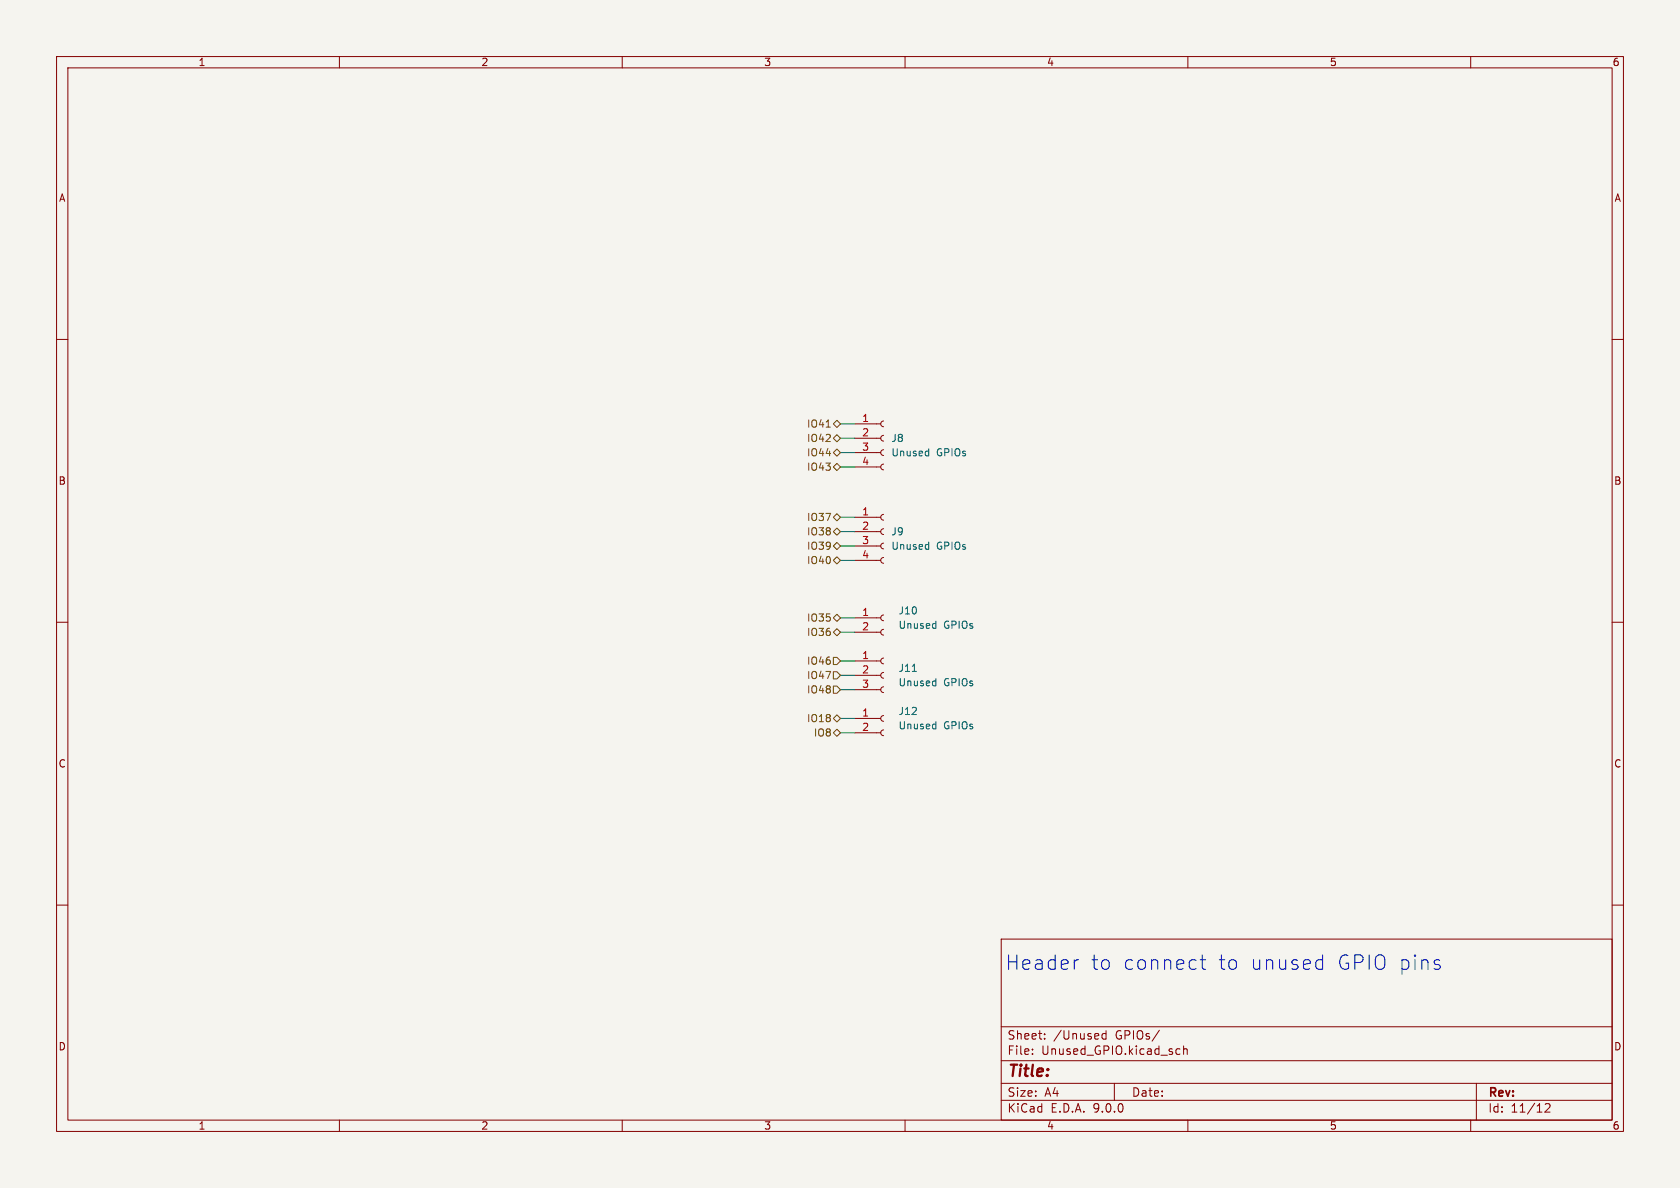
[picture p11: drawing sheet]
(kicad_sch
 (version 20250114)
 (generator "eeschema")
 (generator_version "9.0")
 (paper "A4")
 (lib_symbols
  (symbol "Connector:Conn_01x02_Socket"
   (pin_names
    (offset 1.016) (hide yes)) (exclude_from_sim no) (in_bom yes) (on_board yes)
   (property "Reference" "J" (at 0 2.54 0) (effects (font (size 1.27 1.27))))
   (property "Value" "Conn_01x02_Socket" (at 0 -5.08 0) (effects (font (size 1.27 1.27))))
   (property "Footprint" "" (at 0 0 0) (effects (font (size 1.27 1.27)) (hide yes)))
   (property "Datasheet" "~" (at 0 0 0) (effects (font (size 1.27 1.27)) (hide yes)))
   (property "Description" "Generic connector, single row, 01x02, script generated" (at 0 0 0) (effects (font (size 1.27 1.27)) (hide yes)))
   (property "ki_locked" "" (at 0 0 0) (effects (font (size 1.27 1.27))))
   (symbol "Conn_01x02_Socket_1_1"
    (polyline (pts (xy -1.27 0) (xy -0.508 0)) (stroke (width 0.1524) (type default)) (fill (type none)))
    (polyline (pts (xy -1.27 -2.54) (xy -0.508 -2.54)) (stroke (width 0.1524) (type default)) (fill (type none)))
    (arc (start 0 -0.508) (mid -0.5058 0) (end 0 0.508) (stroke (width 0.1524) (type default)) (fill (type none)))
    (arc (start 0 -3.048) (mid -0.5058 -2.54) (end 0 -2.032) (stroke (width 0.1524) (type default)) (fill (type none)))
    (pin passive line (at -5.08 0 0) (length 3.81) (name "Pin_1" (effects (font (size 1.27 1.27)))) (number "1" (effects (font (size 1.27 1.27)))))
    (pin passive line (at -5.08 -2.54 0) (length 3.81) (name "Pin_2" (effects (font (size 1.27 1.27)))) (number "2" (effects (font (size 1.27 1.27))))))
   (embedded_fonts no))
  (symbol "Connector:Conn_01x03_Socket"
   (pin_names
    (offset 1.016) (hide yes)) (exclude_from_sim no) (in_bom yes) (on_board yes)
   (property "Reference" "J" (at 0 5.08 0) (effects (font (size 1.27 1.27))))
   (property "Value" "Conn_01x03_Socket" (at 0 -5.08 0) (effects (font (size 1.27 1.27))))
   (property "Footprint" "" (at 0 0 0) (effects (font (size 1.27 1.27)) (hide yes)))
   (property "Datasheet" "~" (at 0 0 0) (effects (font (size 1.27 1.27)) (hide yes)))
   (property "Description" "Generic connector, single row, 01x03, script generated" (at 0 0 0) (effects (font (size 1.27 1.27)) (hide yes)))
   (property "ki_locked" "" (at 0 0 0) (effects (font (size 1.27 1.27))))
   (symbol "Conn_01x03_Socket_1_1"
    (polyline (pts (xy -1.27 2.54) (xy -0.508 2.54)) (stroke (width 0.1524) (type default)) (fill (type none)))
    (polyline (pts (xy -1.27 0) (xy -0.508 0)) (stroke (width 0.1524) (type default)) (fill (type none)))
    (polyline (pts (xy -1.27 -2.54) (xy -0.508 -2.54)) (stroke (width 0.1524) (type default)) (fill (type none)))
    (arc (start 0 2.032) (mid -0.5058 2.54) (end 0 3.048) (stroke (width 0.1524) (type default)) (fill (type none)))
    (arc (start 0 -0.508) (mid -0.5058 0) (end 0 0.508) (stroke (width 0.1524) (type default)) (fill (type none)))
    (arc (start 0 -3.048) (mid -0.5058 -2.54) (end 0 -2.032) (stroke (width 0.1524) (type default)) (fill (type none)))
    (pin passive line (at -5.08 2.54 0) (length 3.81) (name "Pin_1" (effects (font (size 1.27 1.27)))) (number "1" (effects (font (size 1.27 1.27)))))
    (pin passive line (at -5.08 0 0) (length 3.81) (name "Pin_2" (effects (font (size 1.27 1.27)))) (number "2" (effects (font (size 1.27 1.27)))))
    (pin passive line (at -5.08 -2.54 0) (length 3.81) (name "Pin_3" (effects (font (size 1.27 1.27)))) (number "3" (effects (font (size 1.27 1.27))))))
   (embedded_fonts no))
  (symbol "Connector:Conn_01x04_Socket"
   (pin_names
    (offset 1.016) (hide yes)) (exclude_from_sim no) (in_bom yes) (on_board yes)
   (property "Reference" "J" (at 0 5.08 0) (effects (font (size 1.27 1.27))))
   (property "Value" "Conn_01x04_Socket" (at 0 -7.62 0) (effects (font (size 1.27 1.27))))
   (property "Footprint" "" (at 0 0 0) (effects (font (size 1.27 1.27)) (hide yes)))
   (property "Datasheet" "~" (at 0 0 0) (effects (font (size 1.27 1.27)) (hide yes)))
   (property "Description" "Generic connector, single row, 01x04, script generated" (at 0 0 0) (effects (font (size 1.27 1.27)) (hide yes)))
   (property "ki_locked" "" (at 0 0 0) (effects (font (size 1.27 1.27))))
   (symbol "Conn_01x04_Socket_1_1"
    (polyline (pts (xy -1.27 2.54) (xy -0.508 2.54)) (stroke (width 0.1524) (type default)) (fill (type none)))
    (polyline (pts (xy -1.27 0) (xy -0.508 0)) (stroke (width 0.1524) (type default)) (fill (type none)))
    (polyline (pts (xy -1.27 -2.54) (xy -0.508 -2.54)) (stroke (width 0.1524) (type default)) (fill (type none)))
    (polyline (pts (xy -1.27 -5.08) (xy -0.508 -5.08)) (stroke (width 0.1524) (type default)) (fill (type none)))
    (arc (start 0 2.032) (mid -0.5058 2.54) (end 0 3.048) (stroke (width 0.1524) (type default)) (fill (type none)))
    (arc (start 0 -0.508) (mid -0.5058 0) (end 0 0.508) (stroke (width 0.1524) (type default)) (fill (type none)))
    (arc (start 0 -3.048) (mid -0.5058 -2.54) (end 0 -2.032) (stroke (width 0.1524) (type default)) (fill (type none)))
    (arc (start 0 -5.588) (mid -0.5058 -5.08) (end 0 -4.572) (stroke (width 0.1524) (type default)) (fill (type none)))
    (pin passive line (at -5.08 2.54 0) (length 3.81) (name "Pin_1" (effects (font (size 1.27 1.27)))) (number "1" (effects (font (size 1.27 1.27)))))
    (pin passive line (at -5.08 0 0) (length 3.81) (name "Pin_2" (effects (font (size 1.27 1.27)))) (number "2" (effects (font (size 1.27 1.27)))))
    (pin passive line (at -5.08 -2.54 0) (length 3.81) (name "Pin_3" (effects (font (size 1.27 1.27)))) (number "3" (effects (font (size 1.27 1.27)))))
    (pin passive line (at -5.08 -5.08 0) (length 3.81) (name "Pin_4" (effects (font (size 1.27 1.27)))) (number "4" (effects (font (size 1.27 1.27))))))
   (embedded_fonts no)))
 (text "Header to connect to unused GPIO pins"
  (exclude_from_sim no)
  (at 216.408 170.434 0)
  (effects (font (size 2.54 2.54))))
 (wire
  (pts (xy 148.59 80.01) (xy 151.13 80.01))
  (stroke (width 0) (type default)))
 (wire
  (pts (xy 148.59 96.52) (xy 151.13 96.52))
  (stroke (width 0) (type default)))
 (wire
  (pts (xy 148.59 119.38) (xy 151.13 119.38))
  (stroke (width 0) (type default)))
 (wire
  (pts (xy 148.59 121.92) (xy 151.13 121.92))
  (stroke (width 0) (type default)))
 (wire
  (pts (xy 148.59 99.06) (xy 151.13 99.06))
  (stroke (width 0) (type default)))
 (wire
  (pts (xy 148.59 77.47) (xy 151.13 77.47))
  (stroke (width 0) (type default)))
 (wire
  (pts (xy 148.59 127) (xy 151.13 127))
  (stroke (width 0) (type default)))
 (wire
  (pts (xy 148.59 91.44) (xy 151.13 91.44))
  (stroke (width 0) (type default)))
 (wire
  (pts (xy 148.59 109.22) (xy 151.13 109.22))
  (stroke (width 0) (type default)))
 (wire
  (pts (xy 148.59 93.98) (xy 151.13 93.98))
  (stroke (width 0) (type default)))
 (wire
  (pts (xy 148.59 74.93) (xy 151.13 74.93))
  (stroke (width 0) (type default)))
 (wire
  (pts (xy 148.59 82.55) (xy 151.13 82.55))
  (stroke (width 0) (type default)))
 (wire
  (pts (xy 148.59 129.54) (xy 151.13 129.54))
  (stroke (width 0) (type default)))
 (wire
  (pts (xy 148.59 111.76) (xy 151.13 111.76))
  (stroke (width 0) (type default)))
 (wire
  (pts (xy 148.59 116.84) (xy 151.13 116.84))
  (stroke (width 0) (type default)))
 (hierarchical_label "IO40"
  (shape bidirectional)
  (at 148.59 99.06 180)
  (effects (font (size 1.27 1.27)) (justify right)))
 (hierarchical_label "IO42"
  (shape bidirectional)
  (at 148.59 77.47 180)
  (effects (font (size 1.27 1.27)) (justify right)))
 (hierarchical_label "IO41"
  (shape bidirectional)
  (at 148.59 74.93 180)
  (effects (font (size 1.27 1.27)) (justify right)))
 (hierarchical_label "IO47"
  (shape input)
  (at 148.59 119.38 180)
  (effects (font (size 1.27 1.27)) (justify right)))
 (hierarchical_label "IO39"
  (shape bidirectional)
  (at 148.59 96.52 180)
  (effects (font (size 1.27 1.27)) (justify right)))
 (hierarchical_label "IO35"
  (shape bidirectional)
  (at 148.59 109.22 180)
  (effects (font (size 1.27 1.27)) (justify right)))
 (hierarchical_label "IO18"
  (shape bidirectional)
  (at 148.59 127 180)
  (effects (font (size 1.27 1.27)) (justify right)))
 (hierarchical_label "IO8"
  (shape bidirectional)
  (at 148.59 129.54 180)
  (effects (font (size 1.27 1.27)) (justify right)))
 (hierarchical_label "IO36"
  (shape bidirectional)
  (at 148.59 111.76 180)
  (effects (font (size 1.27 1.27)) (justify right)))
 (hierarchical_label "IO44"
  (shape bidirectional)
  (at 148.59 80.01 180)
  (effects (font (size 1.27 1.27)) (justify right)))
 (hierarchical_label "IO43"
  (shape bidirectional)
  (at 148.59 82.55 180)
  (effects (font (size 1.27 1.27)) (justify right)))
 (hierarchical_label "IO38"
  (shape bidirectional)
  (at 148.59 93.98 180)
  (effects (font (size 1.27 1.27)) (justify right)))
 (hierarchical_label "IO46"
  (shape input)
  (at 148.59 116.84 180)
  (effects (font (size 1.27 1.27)) (justify right)))
 (hierarchical_label "IO37"
  (shape bidirectional)
  (at 148.59 91.44 180)
  (effects (font (size 1.27 1.27)) (justify right)))
 (hierarchical_label "IO48"
  (shape input)
  (at 148.59 121.92 180)
  (effects (font (size 1.27 1.27)) (justify right)))
 (symbol
  (lib_id "Connector:Conn_01x02_Socket")
  (at 156.21 109.22 0)
  (unit 1)
  (exclude_from_sim no)
  (in_bom yes)
  (on_board yes)
  (dnp no)
  (property "Reference" "J10" (at 158.75 107.95 0) (effects (font (size 1.27 1.27)) (justify left)))
  (property "Value" "Unused GPIOs" (at 158.75 110.49 0) (effects (font (size 1.27 1.27)) (justify left)))
  (property "Footprint" "Connector_JST:JST_PH_S2B-PH-K_1x02_P2.00mm_Horizontal" (at 156.21 109.22 0) (effects (font (size 1.27 1.27)) (hide yes)))
  (property "Datasheet" "~" (at 156.21 109.22 0) (effects (font (size 1.27 1.27)) (hide yes)))
  (property "Description" "Generic connector, single row, 01x02, script generated" (at 156.21 109.22 0) (effects (font (size 1.27 1.27)) (hide yes)))
  (pin "2")
  (pin "1"))
 (symbol
  (lib_id "Connector:Conn_01x02_Socket")
  (at 156.21 127 0)
  (unit 1)
  (exclude_from_sim no)
  (in_bom yes)
  (on_board yes)
  (dnp no)
  (property "Reference" "J12" (at 158.75 125.73 0) (effects (font (size 1.27 1.27)) (justify left)))
  (property "Value" "Unused GPIOs" (at 158.75 128.27 0) (effects (font (size 1.27 1.27)) (justify left)))
  (property "Footprint" "Connector_JST:JST_PH_S2B-PH-K_1x02_P2.00mm_Horizontal" (at 156.21 127 0) (effects (font (size 1.27 1.27)) (hide yes)))
  (property "Datasheet" "~" (at 156.21 127 0) (effects (font (size 1.27 1.27)) (hide yes)))
  (property "Description" "Generic connector, single row, 01x02, script generated" (at 156.21 127 0) (effects (font (size 1.27 1.27)) (hide yes)))
  (pin "2")
  (pin "1"))
 (symbol
  (lib_id "Connector:Conn_01x03_Socket")
  (at 156.21 119.38 0)
  (unit 1)
  (exclude_from_sim no)
  (in_bom yes)
  (on_board yes)
  (dnp no)
  (property "Reference" "J11" (at 158.75 118.11 0) (effects (font (size 1.27 1.27)) (justify left)))
  (property "Value" "Unused GPIOs" (at 158.75 120.65 0) (effects (font (size 1.27 1.27)) (justify left)))
  (property "Footprint" "Connector_JST:JST_PH_S3B-PH-K_1x03_P2.00mm_Horizontal" (at 156.21 119.38 0) (effects (font (size 1.27 1.27)) (hide yes)))
  (property "Datasheet" "~" (at 156.21 119.38 0) (effects (font (size 1.27 1.27)) (hide yes)))
  (property "Description" "Generic connector, single row, 01x03, script generated" (at 156.21 119.38 0) (effects (font (size 1.27 1.27)) (hide yes)))
  (pin "3")
  (pin "2")
  (pin "1"))
 (symbol
  (lib_id "Connector:Conn_01x04_Socket")
  (at 156.21 77.47 0)
  (unit 1)
  (exclude_from_sim no)
  (in_bom yes)
  (on_board yes)
  (dnp no)
  (fields_autoplaced yes)
  (property "Reference" "J8" (at 157.48 77.4699 0) (effects (font (size 1.27 1.27)) (justify left)))
  (property "Value" "Unused GPIOs" (at 157.48 80.0099 0) (effects (font (size 1.27 1.27)) (justify left)))
  (property "Footprint" "Connector_JST:JST_PH_S4B-PH-K_1x04_P2.00mm_Horizontal" (at 156.21 77.47 0) (effects (font (size 1.27 1.27)) (hide yes)))
  (property "Datasheet" "~" (at 156.21 77.47 0) (effects (font (size 1.27 1.27)) (hide yes)))
  (property "Description" "Generic connector, single row, 01x04, script generated" (at 156.21 77.47 0) (effects (font (size 1.27 1.27)) (hide yes)))
  (pin "2")
  (pin "1")
  (pin "3")
  (pin "4"))
 (symbol
  (lib_id "Connector:Conn_01x04_Socket")
  (at 156.21 93.98 0)
  (unit 1)
  (exclude_from_sim no)
  (in_bom yes)
  (on_board yes)
  (dnp no)
  (fields_autoplaced yes)
  (property "Reference" "J9" (at 157.48 93.9799 0) (effects (font (size 1.27 1.27)) (justify left)))
  (property "Value" "Unused GPIOs" (at 157.48 96.5199 0) (effects (font (size 1.27 1.27)) (justify left)))
  (property "Footprint" "Connector_JST:JST_PH_S4B-PH-K_1x04_P2.00mm_Horizontal" (at 156.21 93.98 0) (effects (font (size 1.27 1.27)) (hide yes)))
  (property "Datasheet" "~" (at 156.21 93.98 0) (effects (font (size 1.27 1.27)) (hide yes)))
  (property "Description" "Generic connector, single row, 01x04, script generated" (at 156.21 93.98 0) (effects (font (size 1.27 1.27)) (hide yes)))
  (pin "2")
  (pin "1")
  (pin "3")
  (pin "4")))
